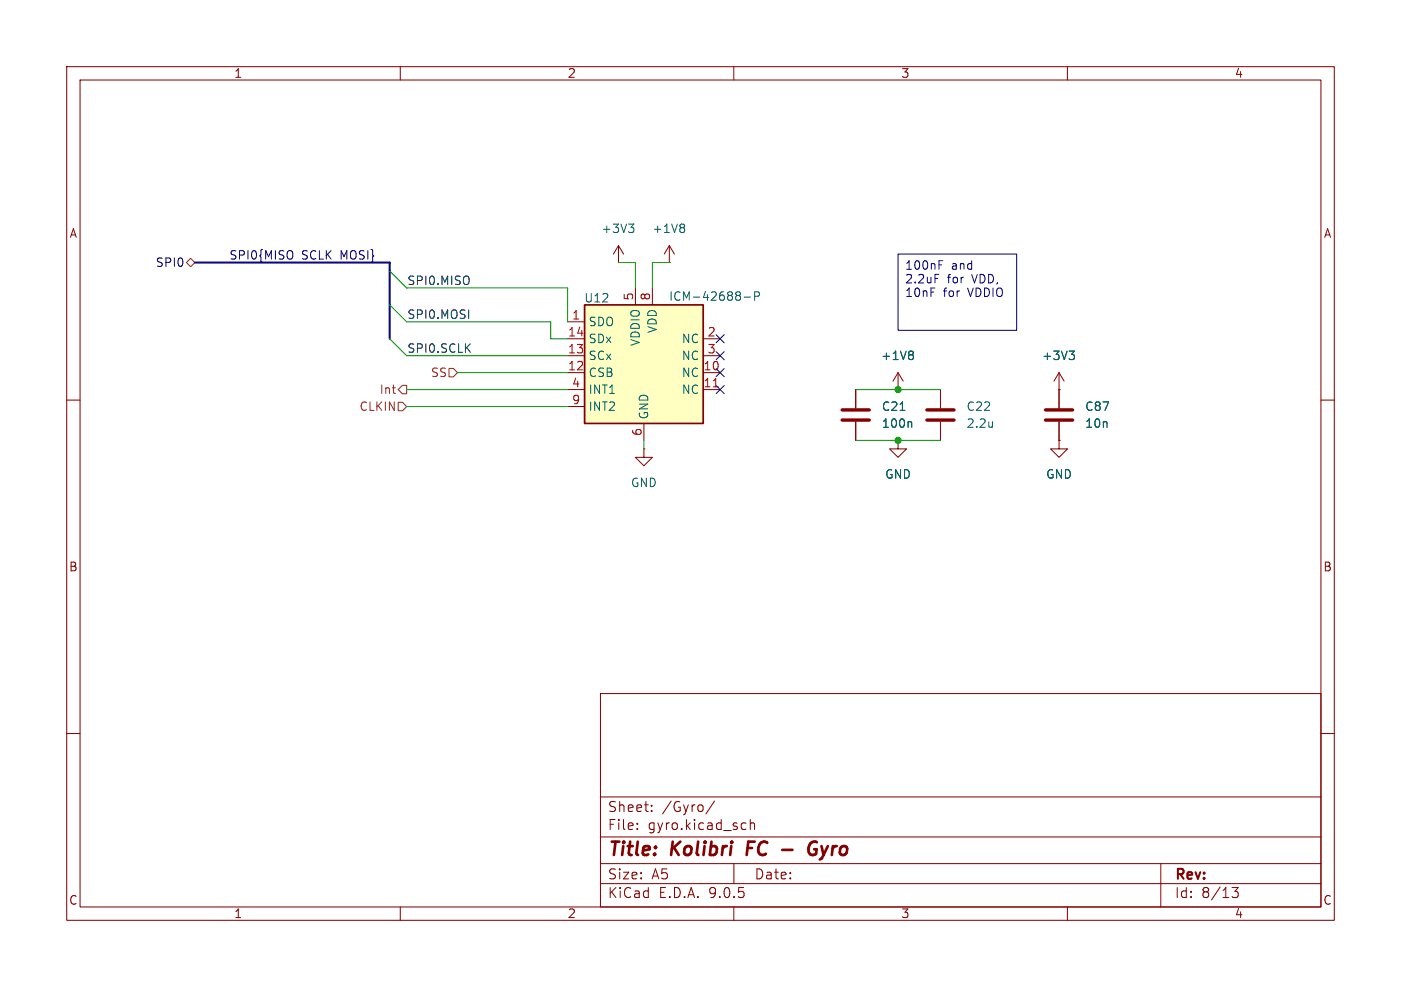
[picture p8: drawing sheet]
<svg xmlns="http://www.w3.org/2000/svg" width="210mm" height="148mm" viewBox="0 0 210 148" stroke-linecap="round" stroke-linejoin="round" font-family="sans-serif">
<g fill="none" stroke="#840000" stroke-width=".15">
<path d="M10 10h190v128h-190zM12 12h186v124h-186zM60 10v2M110 10v2M160 10v2M158.7 58.4h.1M158.7 55.9l-.7 1.3M158.7 55.9l.8 1.3M158.7 55.9v2.5M10 60h2M134.6 66v1.3h1.3l-1.3 1.3-1.3-1.3h1.3M134.6 66h.1"/>
<path d="M198 60h2M10 110h2M90 104h108v32h-108zM90 119.5h108M198 110h2M60 136v2M90 132.5h108M90 129.5h108M90 125.5h108M95.5 124.2v.2M95.5 123.5v.1M97.7 121.5v.2"/>
<path d="M97.7 120.8v.1M107.1 120.1l-1.3 1.9M110 136v2M110 129.5v3M111.4 123.4l.4 .1M111.8 124.3l-.4 .1M112.5 123.5a.37 .37 0 0 1 .6 .1v.8M112.5 122.9v1.5M160 136v2M174 129.5v6.5M184.7 133.1h.9l-.5 .6a.41 .41 0 0 1 .5 .2v.4l-.1 .2h-.7"/>
</g>
<path d="M112.2 126.2l-.3 2M117.3 127.4h1.5M122.4 126.3a.92 .92 0 0 0-.9 .1 .92 .92 0 0 0-.3 1 .69 .69 0 0 0 .3 .7 .69 .69 0 0 0 .8-.1l.1-.6h-.4M123.1 128.8l-.2 .1" fill="none" stroke="#840000" stroke-width=".4"/>
<path d="M160.3 52.6h.7l-.4 .5M160.8 53.1l.2 .3v.3l-.2 .2" fill="none" stroke="#006464" stroke-width=".15"/>
<path d="M87.6 45.7h17.8v17.8h-17.8z" fill="#ffffc2"/>
<path d="M87.6 45.7h17.8v17.8h-17.8z" fill="none" stroke="#840000" stroke-width=".25"/>
<g fill="none" stroke="#840000" stroke-width=".15">
<path d="M92.7 39.4h.1M92.7 36.8l-.8 1.3M92.7 36.8l.8 1.3M92.7 36.8v2.6M100.3 39.4h.1M100.3 36.8l-.7 1.3M100.3 36.8l.8 1.3M100.3 36.8v2.6M85.1 48.3h2.5M85.1 50.8h2.5M85.1 53.3h2.5M85.1 55.9h2.5"/>
<path d="M85.1 58.4h2.5M95.2 43.2v2.5M97.8 43.2v2.5M105.4 50.8h2.5M105.4 53.3h2.5M105.4 55.9h2.5M105.4 58.4h2.5M128.3 58.4v2.8M134.6 58.4h.1M134.6 55.9l-.7 1.3M134.6 55.9l.8 1.3M134.6 55.9v2.5"/>
<path d="M141 58.4v2.8M158.7 58.4h.1M158.7 58.4v2.8M85.1 61h2.5M96.5 67.3v1.3h1.3l-1.3 1.3-1.3-1.3h1.3M96.5 67.3h.1M96.5 63.5v2.5M128.3 63.2v2.8M134.6 66h.1M141 63.2v2.8M158.7 66v1.3h1.3l-1.3 1.3-1.2-1.3h1.2M158.7 66h.1"/>
<path d="M158.7 63.2v2.8"/>
</g>
<path d="M106.9 58h.7" fill="none" stroke="#a90000" stroke-width=".15"/>
<path d="M94.2 33.6h.8l-.4 .5M94.8 34.1l.2 .2v.3l-.2 .3M102.4 33.6l.2 .2-.2 .3 .2 .3v.2l-.2 .3M111.5 44.5h1M113.1 44.4h.6l.1-.2v-.3l-.2-.1h-.5v1.2M136.7 52.6l.2 .3-.2 .3 .2 .2v.3l-.2 .2M160.3 52.6h.7l-.4 .5M160.8 53.1l.2 .3v.3l-.2 .2M134.9 61.5h.7M136.5 63.2l.2 .2v.7M148.8 63.2v.9M148.8 64h-.1" fill="none" stroke="#006464" stroke-width=".15"/>
<path d="M126.2 61.5h4.1M126.2 63h4.1M138.9 61.5h4.1M138.9 63h4.1M156.7 61.5h4.1M156.7 63h4.1" fill="none" stroke="#840000" stroke-width=".51"/>
<path d="M27.9 39.4l.7-.7 .6 .7-.6 .6zM60.3 57.8h.7v1.3h-.7l-.6-.7zM67.3 55.2h.6l.7 .7-.7 .6h-.6zM59.7 60.3h.6l.7 .7-.7 .6h-.6z" fill="none" stroke="#725600" stroke-width=".15"/>
<path d="M43.7 37.6a.9 .9 0 0 1 0 1.2M107.3 55.3l1.3 1.2M107.3 57.8l1.3 1.2M107.3 50.2l1.3 1.2M107.3 52.7l1.3 1.2M108.6 55.3l-1.3 1.2M108.6 57.8l-1.3 1.2M108.6 50.2l-1.3 1.2M108.6 52.7l-1.3 1.2" fill="none" stroke="#000084" stroke-width=".15"/>
<path d="M29.2 39.4h29.2v11.4" fill="none" stroke="#000084" stroke-width=".3"/>
<path d="M92.7 39.4h2.5v3.8M100.3 39.4h-2.5v3.8M58.4 45.7l2.6 2.6h21.5v2.5h2.6M58.4 50.8l2.6 2.5h24.1M58.4 40.6l2.6 2.6h24.1v5.1M61 58.4h24.1M68.6 55.9h16.5M128.3 58.4h12.7M61 61h24.1M96.5 66v1.3M128.3 66h12.7" fill="none" stroke="#009600" stroke-width=".15"/>
<path d="M134.6 38.1h17.8v11.4h-17.8zM140.8 39.7h.4M140.8 39.1h.6" fill="none" stroke="#0000c2" stroke-width=".15"/>
<g fill="#009600" stroke="#009600" stroke-width=".15">
<circle cx="134.6" cy="58.4" r=".46"/>
<circle cx="134.6" cy="66" r=".46"/>
</g>
<g font-size="2.8" fill="#840000">
<text x="91" y="128.9">Title:</text>
<text x="100.7" y="128.9">Kolibri</text>
<text x="112.8" y="128.9">FC</text>
<text x="123.6" y="128.9">Gyro</text>
</g>
<g font-size="2.1" fill="#840000">
<text x="91" y="124.7">File:</text>
<text x="91" y="122">Sheet:</text>
<text x="97.1" y="124.7">gyro.kicad_sch</text>
<text x="99.2" y="122">/Gyro/</text>
<text x="91" y="134.9">KiCad</text>
<text x="91" y="132.1">Size:</text>
<text x="97.7" y="132.1">A5</text>
<text x="98.7" y="134.9">E.D.A.</text>
<text x="106.3" y="134.9">9.0.5</text>
<text x="113" y="132.1">Date:</text>
<text x="176" y="132.3">Rev:</text>
<text x="176" y="134.9">Id:</text>
<text x="180.1" y="134.9">8/13</text>
</g>
<g font-size="1.8" fill="#840000">
<text x="35" y="11.9">1</text>
<text x="85" y="11.9">2</text>
<text x="135" y="11.9">3</text>
<text x="185" y="11.9">4</text>
<text x="10.3" y="35.9">A</text>
<text x="198.4" y="35.9">A</text>
<text x="10.3" y="85.9">B</text>
<text x="198.3" y="85.9">B</text>
<text x="10.3" y="135.9">C</text>
<text x="35" y="137.9">1</text>
<text x="85" y="137.9">2</text>
<text x="135" y="137.9">3</text>
<text x="185" y="137.9">4</text>
<text x="198.3" y="135.9">C</text>
</g>
<g font-size="1.8" fill="#006464">
<text x="90.1" y="35.2">+3V3</text>
<text x="97.7" y="35.2">+1V8</text>
<text x="87.5" y="45.6">U12</text>
<text x="100.2" y="45.3">ICM-42688-P</text>
<text x="88.1" y="49.1">SDO</text>
<text x="88.1" y="51.7">SDx</text>
<text x="96.1" y="52" transform="rotate(-90 96.1 52)">VDDIO</text>
<text x="98.7" y="50.1" transform="rotate(-90 98.7 50.1)">VDD</text>
<text x="102.1" y="51.7">NC</text>
<text x="88.1" y="54.2">SCx</text>
<text x="88.1" y="56.7">CSB</text>
<text x="88.1" y="59.3">INT1</text>
<text x="102.1" y="54.2">NC</text>
<text x="102.1" y="56.7">NC</text>
<text x="102.1" y="59.3">NC</text>
<text x="132" y="54.2">+1V8</text>
<text x="156.1" y="54.2">+3V3</text>
<text x="88.1" y="61.8">INT2</text>
<text x="97.4" y="63" transform="rotate(-90 97.4 63)">GND</text>
<text x="132.1" y="64.4">100n</text>
<text x="132.1" y="61.8">C21</text>
<text x="144.8" y="61.8">C22</text>
<text x="144.8" y="64.4">2.2u</text>
<text x="162.6" y="61.8">C87</text>
<text x="162.6" y="64.4">10n</text>
<text x="132.6" y="72">GND</text>
<text x="156.7" y="72">GND</text>
<text x="94.5" y="73.3">GND</text>
</g>
<g font-size="1.8" fill="#000084">
<text x="23.3" y="40.2">SPI0</text>
<text x="34.3" y="39">SPI0{MISO</text>
<text x="45.2" y="39">SCLK</text>
<text x="51.1" y="39">MOSI}</text>
</g>
<g font-size="1.8" fill="#0000c2">
<text x="135.6" y="40.8">100nF</text>
<text x="142.6" y="40.8">and</text>
<text x="135.6" y="42.8">2.2uF</text>
<text x="135.6" y="44.9">10nF</text>
<text x="141.4" y="44.9">for</text>
<text x="142" y="42.8">for</text>
<text x="145.2" y="44.9">VDDIO</text>
<text x="145.8" y="42.8">VDD,</text>
</g>
<g font-size="1.8" fill="#0f0f0f">
<text x="61" y="47.9">SPI0.MOSI</text>
<text x="61" y="42.8">SPI0.MISO</text>
<text x="61" y="53">SPI0.SCLK</text>
</g>
<g font-size="1.8" fill="#a90000">
<text x="95" y="45.2" transform="rotate(-90 95 45.2)">5</text>
<text x="97.5" y="45.2" transform="rotate(-90 97.5 45.2)">8</text>
<text x="85" y="50.5">14</text>
<text x="85" y="53.1">13</text>
<text x="85.7" y="48">1</text>
<text x="106" y="50.5">2</text>
<text x="106" y="53.1">3</text>
<text x="85" y="55.6">12</text>
<text x="85.7" y="58.2">4</text>
<text x="105.4" y="55.6">10</text>
<text x="105.4" y="58.2">11</text>
<text x="85.7" y="60.7">9</text>
<text x="96.3" y="65.5" transform="rotate(-90 96.3 65.5)">6</text>
</g>
<g font-size="1.8" fill="#725600">
<text x="56.8" y="59.3">Int</text>
<text x="64.5" y="56.7">SS</text>
<text x="53.8" y="61.8">CLKIN</text>
</g>
</svg>
